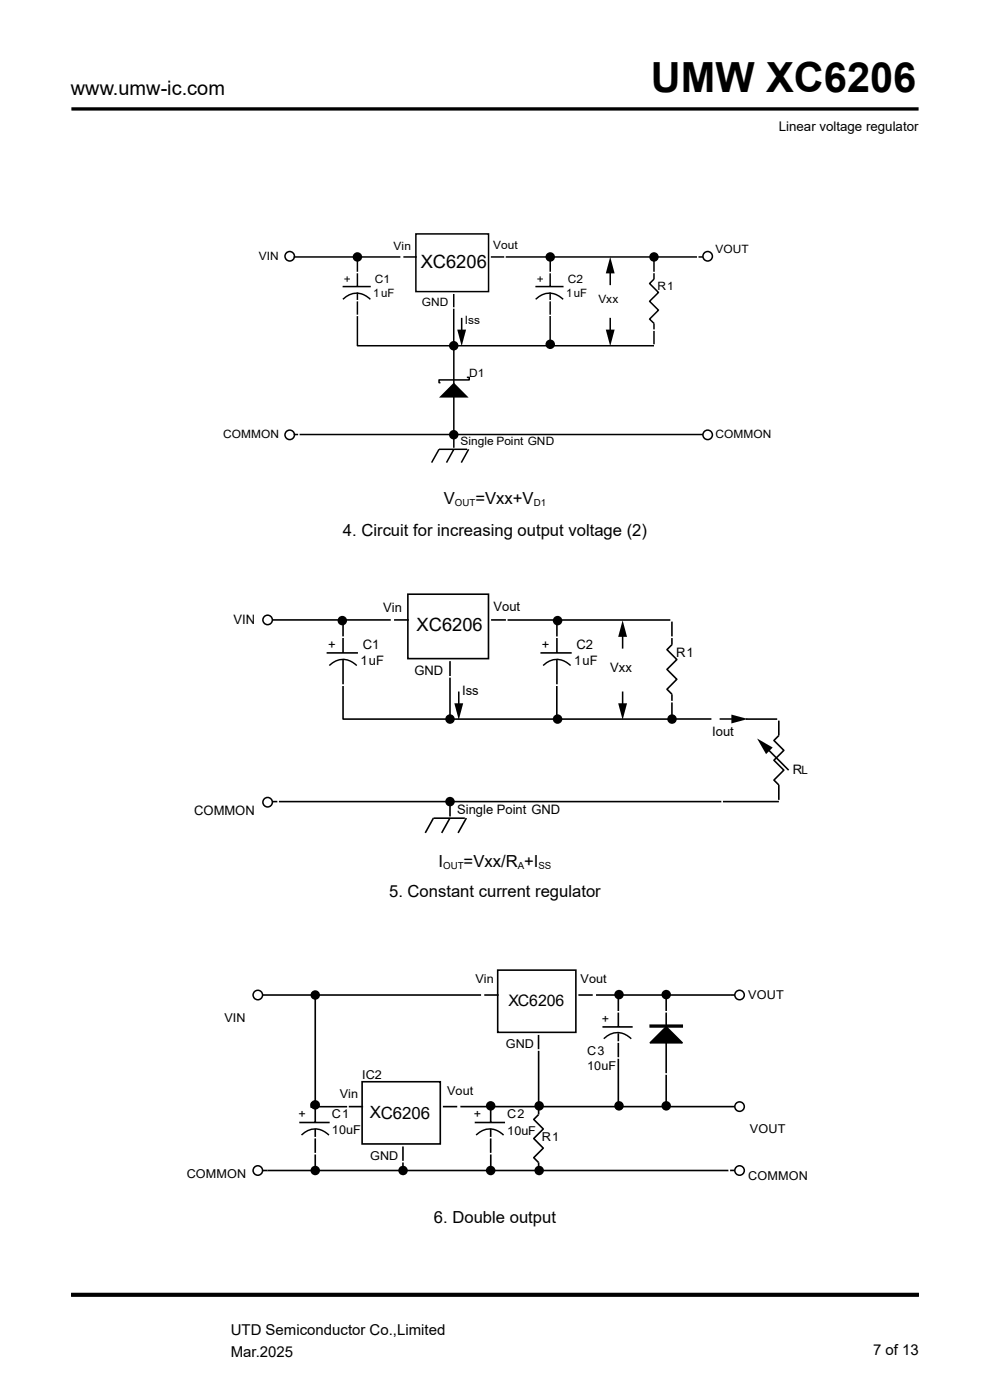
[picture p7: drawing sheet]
<svg xmlns="http://www.w3.org/2000/svg" width="210mm" height="297mm" viewBox="0 0 210 297" stroke-linecap="round" stroke-linejoin="round" font-family="sans-serif">
<path d="M15.1 23.1h179.8M15.1 274.6h179.8M15.1 274.8h179.8" fill="none" stroke="#000" stroke-width=".71" stroke-linecap="butt"/>
<path d="M55.7 211.1h46.3M102.7 211.1h3.1M105.6 205.8h16.6v13.2h-16.6zM114.2 219.6v3M122.7 211.1h3M141.3 211.4v3.1M141.3 214.8v12.9M154.9 211.1h1" fill="none" stroke="#000" stroke-width=".34"/>
<path d="M137.9 217.5h6.8v.4h-6.8z" fill-rule="evenodd" fill="#00f" stroke="#000" stroke-width=".34"/>
<g fill="#000">
<path d="M137.9 221.2l3.4-3.4 3.4 3.4z"/>
<path d="M66.1 233.9a.59 .59 0 0 1 .7 .2 .59 .59 0 0 1 0 .8h-.8z" fill-rule="evenodd"/>
</g>
<g fill="none" stroke="#000" stroke-width=".34">
<path d="M57.8 131.5h25.1M69.3 138.5h6.6M72.8 131.9v3.1M72.8 135.4v3.1M72.8 139.9v5.3M83.6 131.5h3.1M86.5 126.1h17.1v13.6h-17.1zM104.2 131.5h3.1M107.7 131.5h34.5M114.6 138.5h6.7M118.1 131.9v3.1M118.1 135.4v3.1"/>
<path d="M118.1 139.9v5.3M142.5 131.9v3.1M142.5 135.4v1.4l-1 1 2.1 2.1-2.1 2.1 2.1 2.1-2.1 2.1 1 1.1v1.4M72.8 145.5v7h69.7M95.5 143.8v8.4M95.5 140.3v3.1M118.1 145.5v6.7M142.5 149v3.2M142.5 152.5h8.4M158.2 152.5h6.7M162.7 158.8l4.6 4.6M165.2 152.9v3.1"/>
<path d="M165.2 156l-1 1.1 2.1 2.1-2.1 2.1 2.1 2.1-2.1 2.1 1 1M57.8 170.1h1M59.2 170.1h93.8M95.4 173.6l-1.7 3.1M95.5 170.1v3.1M98.6 173.6h-6.6l-1.8 3.1M98.9 173.6l-1.7 3.1M153.3 170.1h11.9M165.2 166.5v3.2M66.9 211.4v23.4M126.4 211.1h28.5M127.8 217.9h6.4"/>
<path d="M131.2 214.8v3.1M131.2 219.2v1.7M131.2 211.4v3.1M63.5 238.1h6.4M66.1 233.9a.59 .59 0 0 1 .7 .2 .59 .59 0 0 1 0 .8h-.8zM66.9 235.1v3M66.9 239.5v1.7M67.2 234.8h6.4M74 234.8h3M76.8 229.5h16.6v13.2h-16.6zM93.9 234.8h3.1M97.7 234.8h58.2"/>
<path d="M100.7 238.1h6.4M104.1 235.1v3M104.1 239.5v1.7M114.3 222.9v11.5M114.3 235.1l-.1 1.4-1 1 2 2-2 2 2 2.1-2 2 1 1 .1 1.3M131.2 221.2v3.1M131.2 224.6v9.8M137.9 221.2l3.4-3.4 3.4 3.4zM141.3 228v6.4M55.7 248.3h98.8M66.9 241.5v3.1M66.9 244.9v3.1"/>
<path d="M85.5 246.6v1.4M85.5 243.2v3.1M104.1 241.5v3.1M104.1 244.9v3.1M154.9 248.3h1"/>
</g>
<g fill="#000">
<path d="M129.4 54.5l1 3.5h-1.9zM97 69.9h1.9l-1 3.5zM128.5 69.9h1.9l-1 3.5zM96.3 81.2l3.1 3.1h-6.3zM132.1 131.6l.9 3.5h-1.9zM96.4 149.2h1.9l-1 3.5zM131.1 149.2h1.9l-.9 3.5zM155.1 151.6l3.6 .9-3.6 1zM160.6 156.7l3.3 1.9-1.4 1.4z"/>
<circle cx="75.8" cy="54.5" r="1.01"/>
<circle cx="116.7" cy="54.5" r="1.01"/>
<circle cx="138.7" cy="54.5" r="1.01"/>
<circle cx="96.2" cy="73.3" r="1.01"/>
<circle cx="116.7" cy="73" r="1.01"/>
<circle cx="96.2" cy="92.2" r="1.01"/>
<circle cx="72.6" cy="131.7" r="1.01"/>
<circle cx="118.3" cy="131.7" r="1.01"/>
<circle cx="95.5" cy="152.5" r="1.01"/>
<circle cx="118.3" cy="152.5" r="1.01"/>
<circle cx="142.5" cy="152.5" r="1.01"/>
<circle cx="95.5" cy="170.1" r="1.01"/>
<circle cx="66.9" cy="211.1" r="1.01"/>
<circle cx="131.3" cy="211" r="1.01"/>
<circle cx="141.3" cy="211" r="1.01"/>
<circle cx="66.9" cy="234.4" r="1.01"/>
<circle cx="104.1" cy="234.6" r="1.01"/>
<circle cx="114.4" cy="234.6" r="1.01"/>
<circle cx="131.3" cy="234.6" r="1.01"/>
<circle cx="141.3" cy="234.6" r="1.01"/>
<circle cx="66.9" cy="248.3" r="1.01"/>
<circle cx="85.5" cy="248.3" r="1.01"/>
<circle cx="104.1" cy="248.3" r="1.01"/>
<circle cx="114.4" cy="248.3" r="1.01"/>
</g>
<g fill="none" stroke="#000" stroke-width=".32">
<path d="M62.3 54.5h22.6M75.8 54.8v2.9M75.8 58v2.8M85.6 54.5h2.8M88.2 49.6h15.4v12.3h-15.4zM104.1 54.5h2.9M107.3 54.5h40.5M116.7 58v2.8M116.7 54.8v2.9M129.4 57.4v3.1M138.7 58v1.2l-.9 .9 1.9 1.9-1.9 1.9 1.9 1.9-1.9 1.9 .9 .9v1.3M138.7 54.8v2.9"/>
<path d="M148.2 54.5h.9M72.7 60.8h5.9M75.8 67.1v6.2h62.9M75.8 62.1v1.5M75.8 63.9v2.9M96.2 62.4v2.8M96.2 65.5v7.5M96.3 73.7v18.2M97.9 67.4v3.2M113.6 60.8h5.9M116.7 62.1v1.5M116.7 63.9v2.9"/>
<path d="M116.7 67v6M129.4 67.4v3.2M138.7 70.2v2.8M62.3 92.2h.9M63.6 92.2h85.5M96.3 92.2v2.8M96.3 95.3l-1.6 2.8M99 80h.5v.6h-6.4v.6h.3M99.1 95.3h-6l-1.5 2.8M99.4 95.3l-1.5 2.8M132.1 134.5v3.1M97.3 146.7v3.1"/>
<path d="M132.1 146.7v3.1M152.6 152.5h3.2"/>
<circle cx="61.5" cy="54.4" r="1.01"/>
<circle cx="150.1" cy="54.4" r="1.01"/>
<circle cx="61.5" cy="92.3" r="1.01"/>
<circle cx="150.1" cy="92.3" r="1.01"/>
<circle cx="56.8" cy="131.5" r="1.01"/>
<circle cx="56.8" cy="170.2" r="1.01"/>
<circle cx="54.7" cy="211.1" r="1.01"/>
<circle cx="156.9" cy="211.1" r="1.01"/>
<circle cx="156.9" cy="234.8" r="1.01"/>
<circle cx="54.7" cy="248.3" r="1.01"/>
<circle cx="156.9" cy="248.3" r="1.01"/>
</g>
<path d="M72.8 63.5a3.9 3.9 0 0 1 5.8 0M113.6 63.5a3.9 3.9 0 0 1 5.9 0M69.9 141.2a3.9 3.9 0 0 1 5.8 0M115.2 141.2a3.9 3.9 0 0 1 5.8 0M128.1 220.4a3.9 3.9 0 0 1 5.8 0M64 240.8a3.9 3.9 0 0 1 5.8 0M101 240.8a3.9 3.9 0 0 1 5.8 0" fill="none" stroke="#000" stroke-width=".31"/>
<text font-size="8.8" x="138" y="19.6">UMW XC6206</text>
<g font-size="4.7">
<text x="101.6" y="131.2">X</text>
<text x="104.4" y="131.2">C6206</text>
</g>
<text font-size="4.4" x="98.8" y="62">XC6206</text>
<text font-size="4.2" x="15" y="20.3">www.umw-ic.com</text>
<g font-size="3.9">
<text x="89.2" y="56.7">XC6206</text>
<text x="88.4" y="133.9">XC6206</text>
</g>
<text font-size="3.6" x="78.4" y="237.2">XC6206</text>
<g font-size="3.5">
<text x="94.2" y="106.9">V</text>
<text x="100.9" y="106.9">=Vxx+V</text>
<text x="72.7" y="113.7">4. Circuit for increasing output voltage (2)</text>
<text x="93" y="183.9">I</text>
<text x="98.3" y="183.9">=Vxx/R +I</text>
<text x="82.5" y="190.2">5. Constant current regulator</text>
<text x="92.1" y="259.5">6. Double output</text>
</g>
<text font-size="3.4" x="107.9" y="213.4">XC6206</text>
<g font-size="3.2">
<text x="48.9" y="283.2">UTD Semiconductor Co.,Limited</text>
<text x="48.9" y="287.8">Mar.2025</text>
<text x="185.2" y="287.6">7 of 13</text>
</g>
<g font-size="2.8">
<text x="165.2" y="27.7">Linear voltage regulator</text>
<text x="81.3" y="129.9">Vin</text>
<text x="104.7" y="129.6">Vout</text>
<text x="49.6" y="132.3">VIN</text>
<text x="69.6" y="137.6">+</text>
<text x="77" y="137.6">C1</text>
<text x="115" y="137.6">+</text>
<text x="122.3" y="137.6">C2</text>
<text x="76.5" y="141.1">1uF</text>
<text x="87.9" y="143.2">GND</text>
<text x="121.8" y="141.1">1uF</text>
<text x="129.4" y="142.5">Vxx</text>
<text x="143.4" y="139.4">R1</text>
<text x="98" y="147.4">Iss</text>
<text x="151.1" y="156.2">Iout</text>
<text x="168.2" y="164.2">R</text>
<text x="41.2" y="173">COMMON</text>
<text x="97" y="172.7">Single Point GND</text>
</g>
<g font-size="2.6">
<text x="100.9" y="208.5">Vin</text>
<text x="123.2" y="208.5">Vout</text>
<text x="158.7" y="211.9">VOUT</text>
<text x="47.6" y="216.7">VIN</text>
<text x="127.7" y="217">+</text>
<text x="107.3" y="222.4">GND</text>
<text x="124.5" y="223.7">C3</text>
<text x="124.5" y="227.1">10uF</text>
<text x="72.1" y="232.9">Vin</text>
<text x="76.8" y="228.8">IC2</text>
<text x="94.8" y="232.2">Vout</text>
<text x="63.3" y="237.3">+</text>
<text x="70.4" y="237.2">C1</text>
<text x="100.5" y="237.3">+</text>
<text x="107.6" y="237.3">C2</text>
<text x="70.4" y="240.6">10uF</text>
<text x="107.6" y="240.7">10uF</text>
<text x="115" y="242.2">R1</text>
<text x="159.1" y="240.4">VOUT</text>
<text x="39.6" y="249.9">COMMON</text>
<text x="78.5" y="246.1">GND</text>
<text x="158.7" y="250.4">COMMON</text>
</g>
<g font-size="2.4">
<text x="83.5" y="53.1">Vin</text>
<text x="104.6" y="52.7">Vout</text>
<text x="151.8" y="53.7">VOUT</text>
<text x="54.9" y="55.2">VIN</text>
<text x="73" y="60">+</text>
<text x="79.5" y="60">C1</text>
<text x="113.8" y="60">+</text>
<text x="120.4" y="60">C2</text>
<text x="79.2" y="63.1">1uF</text>
<text x="89.5" y="65">GND</text>
<text x="120.1" y="63.1">1uF</text>
<text x="126.9" y="64.3">Vxx</text>
<text x="139.5" y="61.5">R1</text>
<text x="98.6" y="68.8">Iss</text>
<text x="99.5" y="80">D1</text>
<text x="47.3" y="92.9">COMMON</text>
<text x="97.7" y="94.5">Single Point GND</text>
<text x="151.8" y="92.9">COMMON</text>
<text x="170" y="164.2">L</text>
</g>
<g font-size="2.1">
<text x="96.5" y="107.3">OUT</text>
<text x="113.2" y="107.3">D1</text>
<text x="94" y="184.4">OUT</text>
<text x="109.8" y="184.4">A</text>
<text x="114.2" y="184.4">SS</text>
</g>
</svg>
